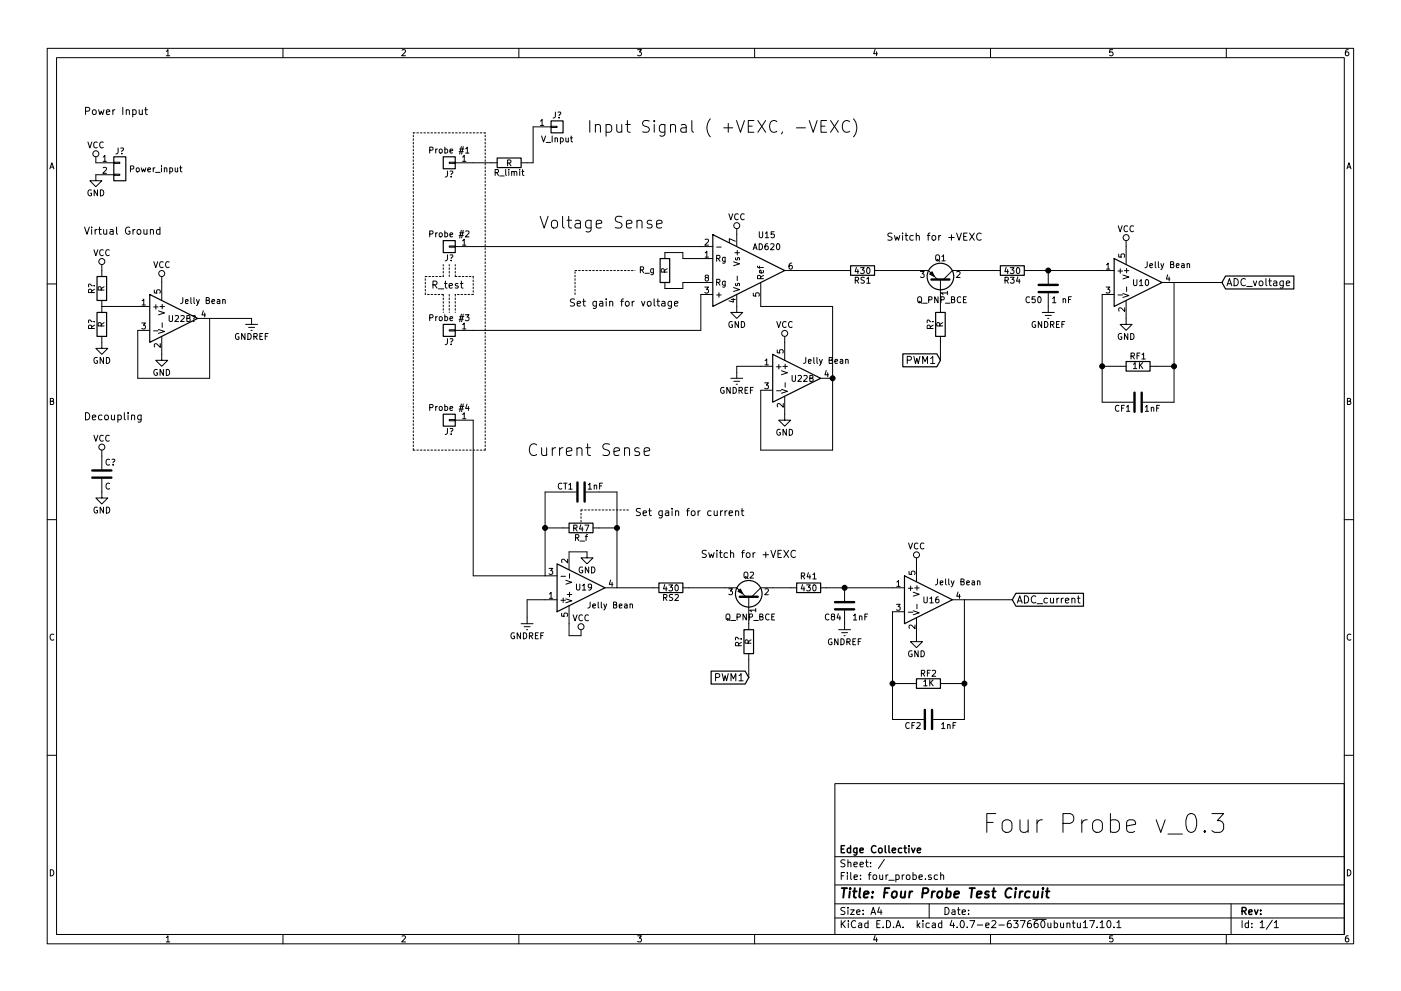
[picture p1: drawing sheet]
EESchema Schematic File Version 2
LIBS:power
LIBS:device
LIBS:switches
LIBS:relays
LIBS:motors
LIBS:transistors
LIBS:conn
LIBS:linear
LIBS:regul
LIBS:74xx
LIBS:cmos4000
LIBS:adc-dac
LIBS:memory
LIBS:xilinx
LIBS:microcontrollers
LIBS:dsp
LIBS:microchip
LIBS:analog_switches
LIBS:motorola
LIBS:texas
LIBS:intel
LIBS:audio
LIBS:interface
LIBS:digital-audio
LIBS:philips
LIBS:display
LIBS:cypress
LIBS:siliconi
LIBS:opto
LIBS:atmel
LIBS:contrib
LIBS:valves
LIBS:ad8534
LIBS:four_probe-cache
EELAYER 25 0
EELAYER END
$Descr A4 11693 8268
encoding utf-8
Sheet 1 1
Title "Four Probe Test Circuit"
Date ""
Rev ""
Comp "Edge Collective"
Comment1 ""
Comment2 ""
Comment3 ""
Comment4 ""
$EndDescr
$Comp
L VCC #PWR?
U 1 1
P 4850 5300
F 0 "#PWR?" H 4850 5150 50  0001 C CNN
F 1 "VCC" H 4850 5450 50  0000 C CNN
F 2 "" H 4850 5300 50  0001 C CNN
F 3 "" H 4850 5300 50  0001 C CNN
	1    4850 5300
	1    0    0    -1  
$EndComp
$Comp
L GND #PWR?
U 1 1
P 4900 4600
F 0 "#PWR?" H 4900 4350 50  0001 C CNN
F 1 "GND" H 4900 4450 50  0000 C CNN
F 2 "" H 4900 4600 50  0001 C CNN
F 3 "" H 4900 4600 50  0001 C CNN
	1    4900 4600
	1    0    0    -1  
$EndComp
$Comp
L R R_f
U 1 1
P 4850 4400
F 0 "R_f" V 4930 4400 50  0000 C CNN
F 1 "R47" V 4850 4400 50  0000 C CNN
F 2 "" V 4780 4400 50  0001 C CNN
F 3 "" H 4850 4400 50  0001 C CNN
	1    4850 4400
	0    1    1    0   
$EndComp
$Comp
L GNDREF #PWR?
U 1 1
P 4400 5150
F 0 "#PWR?" H 4400 4900 50  0001 C CNN
F 1 "GNDREF" H 4400 5000 50  0000 C CNN
F 2 "" H 4400 5150 50  0001 C CNN
F 3 "" H 4400 5150 50  0001 C CNN
	1    4400 5150
	1    0    0    -1  
$EndComp
$Comp
L Conn_01x01 J?
U 1 1
P 3750 3500
F 0 "J?" H 3750 3600 50  0000 C CNN
F 1 "Probe #4" H 3750 3400 50  0000 C CNN
F 2 "" H 3750 3500 50  0001 C CNN
F 3 "" H 3750 3500 50  0001 C CNN
	1    3750 3500
	-1   0    0    1   
$EndComp
$Comp
L Conn_01x01 J?
U 1 1
P 3750 2750
F 0 "J?" H 3750 2850 50  0000 C CNN
F 1 "Probe #3" H 3750 2650 50  0000 C CNN
F 2 "" H 3750 2750 50  0001 C CNN
F 3 "" H 3750 2750 50  0001 C CNN
	1    3750 2750
	-1   0    0    1   
$EndComp
$Comp
L Conn_01x01 J?
U 1 1
P 3750 2050
F 0 "J?" H 3750 2150 50  0000 C CNN
F 1 "Probe #2" H 3750 1950 50  0000 C CNN
F 2 "" H 3750 2050 50  0001 C CNN
F 3 "" H 3750 2050 50  0001 C CNN
	1    3750 2050
	-1   0    0    1   
$EndComp
$Comp
L Conn_01x01 J?
U 1 1
P 3750 1350
F 0 "J?" H 3750 1450 50  0000 C CNN
F 1 "Probe #1" H 3750 1250 50  0000 C CNN
F 2 "" H 3750 1350 50  0001 C CNN
F 3 "" H 3750 1350 50  0001 C CNN
	1    3750 1350
	-1   0    0    1   
$EndComp
$Comp
L R R_limit
U 1 1
P 4250 1350
F 0 "R_limit" V 4330 1350 50  0000 C CNN
F 1 "R" V 4250 1350 50  0000 C CNN
F 2 "" V 4180 1350 50  0001 C CNN
F 3 "" H 4250 1350 50  0001 C CNN
	1    4250 1350
	0    1    1    0   
$EndComp
$Comp
L Conn_01x01 J?
U 1 1
P 4650 1050
F 0 "J?" H 4650 1150 50  0000 C CNN
F 1 "V_Input" H 4650 950 50  0000 C CNN
F 2 "" H 4650 1050 50  0001 C CNN
F 3 "" H 4650 1050 50  0001 C CNN
	1    4650 1050
	1    0    0    -1  
$EndComp
$Comp
L C CT1
U 1 1
P 4850 4100
F 0 "CT1" V 4800 3900 50  0000 L CNN
F 1 "1nF" V 4800 4150 50  0000 L CNN
F 2 "" H 4888 3950 50  0001 C CNN
F 3 "" H 4850 4100 50  0001 C CNN
	1    4850 4100
	0    1    1    0   
$EndComp
$Comp
L VCC #PWR?
U 1 1
P 850 2250
F 0 "#PWR?" H 850 2100 50  0001 C CNN
F 1 "VCC" H 850 2400 50  0000 C CNN
F 2 "" H 850 2250 50  0001 C CNN
F 3 "" H 850 2250 50  0001 C CNN
	1    850  2250
	1    0    0    -1  
$EndComp
$Comp
L R R?
U 1 1
P 850 2400
F 0 "R?" V 930 2400 50  0000 C CNN
F 1 "R" V 850 2400 50  0000 C CNN
F 2 "" V 780 2400 50  0001 C CNN
F 3 "" H 850 2400 50  0001 C CNN
	1    850  2400
	-1   0    0    1   
$EndComp
$Comp
L R R?
U 1 1
P 850 2700
F 0 "R?" V 930 2700 50  0000 C CNN
F 1 "R" V 850 2700 50  0000 C CNN
F 2 "" V 780 2700 50  0001 C CNN
F 3 "" H 850 2700 50  0001 C CNN
	1    850  2700
	-1   0    0    1   
$EndComp
$Comp
L GND #PWR?
U 1 1
P 850 2850
F 0 "#PWR?" H 850 2600 50  0001 C CNN
F 1 "GND" H 850 2700 50  0000 C CNN
F 2 "" H 850 2850 50  0001 C CNN
F 3 "" H 850 2850 50  0001 C CNN
	1    850  2850
	1    0    0    -1  
$EndComp
$Comp
L Conn_01x02 J?
U 1 1
P 1000 1350
F 0 "J?" H 1000 1450 50  0000 C CNN
F 1 "Power_input" H 1300 1300 50  0000 C CNN
F 2 "" H 1000 1350 50  0001 C CNN
F 3 "" H 1000 1350 50  0001 C CNN
	1    1000 1350
	1    0    0    -1  
$EndComp
$Comp
L VCC #PWR?
U 1 1
P 800 1350
F 0 "#PWR?" H 800 1200 50  0001 C CNN
F 1 "VCC" H 800 1500 50  0000 C CNN
F 2 "" H 800 1350 50  0001 C CNN
F 3 "" H 800 1350 50  0001 C CNN
	1    800  1350
	1    0    0    -1  
$EndComp
$Comp
L GND #PWR?
U 1 1
P 800 1450
F 0 "#PWR?" H 800 1200 50  0001 C CNN
F 1 "GND" H 800 1300 50  0000 C CNN
F 2 "" H 800 1450 50  0001 C CNN
F 3 "" H 800 1450 50  0001 C CNN
	1    800  1450
	1    0    0    -1  
$EndComp
Text Notes 4500 1900 0    98   ~ 0
Voltage Sense\n
Text Notes 4900 1100 0    98   ~ 0
Input Signal ( +VEXC, -VEXC)
Text Notes 700  1950 0    60   ~ 0
Virtual Ground
Text Notes 8200 6950 0    157  ~ 0
Four Probe v_0.3
$Comp
L VCC #PWR?
U 1 1
P 850 3800
F 0 "#PWR?" H 850 3650 50  0001 C CNN
F 1 "VCC" H 850 3950 50  0000 C CNN
F 2 "" H 850 3800 50  0001 C CNN
F 3 "" H 850 3800 50  0001 C CNN
	1    850  3800
	1    0    0    -1  
$EndComp
$Comp
L GND #PWR?
U 1 1
P 850 4100
F 0 "#PWR?" H 850 3850 50  0001 C CNN
F 1 "GND" H 850 3950 50  0000 C CNN
F 2 "" H 850 4100 50  0001 C CNN
F 3 "" H 850 4100 50  0001 C CNN
	1    850  4100
	1    0    0    -1  
$EndComp
$Comp
L C C?
U 1 1
P 850 3950
F 0 "C?" H 875 4050 50  0000 L CNN
F 1 "C" H 875 3850 50  0000 L CNN
F 2 "" H 888 3800 50  0001 C CNN
F 3 "" H 850 3950 50  0001 C CNN
	1    850  3950
	1    0    0    -1  
$EndComp
Text Notes 700  3500 0    60   ~ 0
Decoupling
Text Notes 3600 2400 0    59   ~ 0
R_test
$Comp
L AD620 U15
U 1 1
P 6250 2250
F 0 "U15" H 6400 2550 50  0000 C CNN
F 1 "AD620" H 6400 2450 50  0000 C CNN
F 2 "" H 6250 2250 50  0001 C CNN
F 3 "" H 6250 2250 50  0001 C CNN
	1    6250 2250
	1    0    0    -1  
$EndComp
$Comp
L R R_g
U 1 1
P 5550 2250
F 0 "R_g" H 5700 2250 50  0000 C CNN
F 1 "R" V 5550 2250 50  0000 C CNN
F 2 "" V 5480 2250 50  0001 C CNN
F 3 "" H 5550 2250 50  0001 C CNN
	1    5550 2250
	-1   0    0    1   
$EndComp
$Comp
L VCC #PWR?
U 1 1
P 6150 1950
F 0 "#PWR?" H 6150 1800 50  0001 C CNN
F 1 "VCC" H 6150 2100 50  0000 C CNN
F 2 "" H 6150 1950 50  0001 C CNN
F 3 "" H 6150 1950 50  0001 C CNN
	1    6150 1950
	1    0    0    -1  
$EndComp
$Comp
L LM321 U19
U 1 1
P 4850 4900
F 0 "U19" H 4800 4900 50  0000 L CNN
F 1 "Jelly Bean" H 4900 5050 50  0000 L CNN
F 2 "TO_SOT_Packages_SMD:SOT-23-5" H 4850 4900 50  0001 C CNN
F 3 "" H 4850 4900 50  0001 C CNN
	1    4850 4900
	1    0    0    1   
$EndComp
$Comp
L LM321 U22B
U 1 1
P 6650 3150
F 0 "U22B" H 6600 3150 50  0000 L CNN
F 1 "Jelly Bean" H 6700 3300 50  0000 L CNN
F 2 "TO_SOT_Packages_SMD:SOT-23-5" H 6650 3150 50  0001 C CNN
F 3 "" H 6650 3150 50  0001 C CNN
	1    6650 3150
	1    0    0    -1  
$EndComp
$Comp
L R RS1
U 1 1
P 7200 2250
F 0 "RS1" V 7280 2250 50  0000 C CNN
F 1 "430" V 7200 2250 50  0000 C CNN
F 2 "" V 7130 2250 50  0001 C CNN
F 3 "" H 7200 2250 50  0001 C CNN
	1    7200 2250
	0    1    1    0   
$EndComp
$Comp
L GNDREF #PWR?
U 1 1
P 6150 3100
F 0 "#PWR?" H 6150 2850 50  0001 C CNN
F 1 "GNDREF" H 6150 2950 50  0000 C CNN
F 2 "" H 6150 3100 50  0001 C CNN
F 3 "" H 6150 3100 50  0001 C CNN
	1    6150 3100
	1    0    0    -1  
$EndComp
$Comp
L GND #PWR?
U 1 1
P 6550 3450
F 0 "#PWR?" H 6550 3200 50  0001 C CNN
F 1 "GND" H 6550 3300 50  0000 C CNN
F 2 "" H 6550 3450 50  0001 C CNN
F 3 "" H 6550 3450 50  0001 C CNN
	1    6550 3450
	1    0    0    -1  
$EndComp
$Comp
L VCC #PWR?
U 1 1
P 6550 2850
F 0 "#PWR?" H 6550 2700 50  0001 C CNN
F 1 "VCC" H 6550 3000 50  0000 C CNN
F 2 "" H 6550 2850 50  0001 C CNN
F 3 "" H 6550 2850 50  0001 C CNN
	1    6550 2850
	1    0    0    -1  
$EndComp
$Comp
L GND #PWR?
U 1 1
P 6150 2550
F 0 "#PWR?" H 6150 2300 50  0001 C CNN
F 1 "GND" H 6150 2400 50  0000 C CNN
F 2 "" H 6150 2550 50  0001 C CNN
F 3 "" H 6150 2550 50  0001 C CNN
	1    6150 2550
	1    0    0    -1  
$EndComp
Text Notes 4400 3800 0    98   ~ 0
Current Sense
Text Notes 4750 2550 0    60   ~ 0
Set gain for voltage
Text Notes 5300 4300 0    60   ~ 0
Set gain for current
$Comp
L R RS2
U 1 1
P 5600 4900
F 0 "RS2" V 5680 4900 50  0000 C CNN
F 1 "430" V 5600 4900 50  0000 C CNN
F 2 "" V 5530 4900 50  0001 C CNN
F 3 "" H 5600 4900 50  0001 C CNN
	1    5600 4900
	0    1    1    0   
$EndComp
$Comp
L Q_PNP_BCE Q2
U 1 1
P 6250 5000
F 0 "Q2" V 6450 4950 50  0000 L CNN
F 1 "Q_PNP_BCE" V 6100 4800 50  0000 L CNN
F 2 "" H 6450 5100 50  0001 C CNN
F 3 "" H 6250 5000 50  0001 C CNN
	1    6250 5000
	0    1    -1   0   
$EndComp
$Comp
L R R41
U 1 1
P 6750 4900
F 0 "R41" V 6650 4900 50  0000 C CNN
F 1 "430" V 6750 4900 50  0000 C CNN
F 2 "" V 6680 4900 50  0001 C CNN
F 3 "" H 6750 4900 50  0001 C CNN
	1    6750 4900
	0    1    1    0   
$EndComp
$Comp
L Q_PNP_BCE Q1
U 1 1
P 7850 2350
F 0 "Q1" V 8050 2300 50  0000 L CNN
F 1 "Q_PNP_BCE" V 7700 2150 50  0000 L CNN
F 2 "" H 8050 2450 50  0001 C CNN
F 3 "" H 7850 2350 50  0001 C CNN
	1    7850 2350
	0    1    -1   0   
$EndComp
Text Notes 5850 4650 0    60   ~ 0
Switch for +VEXC
$Comp
L R R?
U 1 1
P 6250 5350
F 0 "R?" V 6330 5350 50  0000 C CNN
F 1 "R" V 6250 5350 50  0000 C CNN
F 2 "" V 6180 5350 50  0001 C CNN
F 3 "" H 6250 5350 50  0001 C CNN
	1    6250 5350
	-1   0    0    1   
$EndComp
Text GLabel 6250 5650 0    60   Input ~ 0
PWM1
$Comp
L R R?
U 1 1
P 7850 2700
F 0 "R?" V 7930 2700 50  0000 C CNN
F 1 "R" V 7850 2700 50  0000 C CNN
F 2 "" V 7780 2700 50  0001 C CNN
F 3 "" H 7850 2700 50  0001 C CNN
	1    7850 2700
	-1   0    0    1   
$EndComp
$Comp
L R R34
U 1 1
P 8450 2250
F 0 "R34" V 8530 2250 50  0000 C CNN
F 1 "430" V 8450 2250 50  0000 C CNN
F 2 "" V 8380 2250 50  0001 C CNN
F 3 "" H 8450 2250 50  0001 C CNN
	1    8450 2250
	0    1    1    0   
$EndComp
Text Notes 7400 2000 0    60   ~ 0
Switch for +VEXC
$Comp
L LM321 U10
U 1 1
P 9500 2350
F 0 "U10" H 9450 2350 50  0000 L CNN
F 1 "Jelly Bean" H 9550 2500 50  0000 L CNN
F 2 "TO_SOT_Packages_SMD:SOT-23-5" H 9500 2350 50  0001 C CNN
F 3 "" H 9500 2350 50  0001 C CNN
	1    9500 2350
	1    0    0    -1  
$EndComp
$Comp
L GND #PWR?
U 1 1
P 9400 2650
F 0 "#PWR?" H 9400 2400 50  0001 C CNN
F 1 "GND" H 9400 2500 50  0000 C CNN
F 2 "" H 9400 2650 50  0001 C CNN
F 3 "" H 9400 2650 50  0001 C CNN
	1    9400 2650
	1    0    0    -1  
$EndComp
$Comp
L VCC #PWR?
U 1 1
P 9400 2050
F 0 "#PWR?" H 9400 1900 50  0001 C CNN
F 1 "VCC" H 9400 2200 50  0000 C CNN
F 2 "" H 9400 2050 50  0001 C CNN
F 3 "" H 9400 2050 50  0001 C CNN
	1    9400 2050
	1    0    0    -1  
$EndComp
$Comp
L R RF1
U 1 1
P 9500 3050
F 0 "RF1" V 9580 3050 50  0000 C CNN
F 1 "1K" V 9500 3050 50  0000 C CNN
F 2 "" V 9430 3050 50  0001 C CNN
F 3 "" H 9500 3050 50  0001 C CNN
	1    9500 3050
	0    -1   -1   0   
$EndComp
$Comp
L C CF1
U 1 1
P 9500 3350
F 0 "CF1" V 9550 3150 50  0000 L CNN
F 1 "1nF" V 9550 3400 50  0000 L CNN
F 2 "" H 9538 3200 50  0001 C CNN
F 3 "" H 9500 3350 50  0001 C CNN
	1    9500 3350
	0    1    1    0   
$EndComp
Text GLabel 10200 2350 2    60   Input ~ 0
ADC_voltage
$Comp
L LM321 U16
U 1 1
P 7750 5000
F 0 "U16" H 7700 5000 50  0000 L CNN
F 1 "Jelly Bean" H 7800 5150 50  0000 L CNN
F 2 "TO_SOT_Packages_SMD:SOT-23-5" H 7750 5000 50  0001 C CNN
F 3 "" H 7750 5000 50  0001 C CNN
	1    7750 5000
	1    0    0    -1  
$EndComp
$Comp
L GND #PWR?
U 1 1
P 7650 5300
F 0 "#PWR?" H 7650 5050 50  0001 C CNN
F 1 "GND" H 7650 5150 50  0000 C CNN
F 2 "" H 7650 5300 50  0001 C CNN
F 3 "" H 7650 5300 50  0001 C CNN
	1    7650 5300
	1    0    0    -1  
$EndComp
$Comp
L VCC #PWR?
U 1 1
P 7650 4700
F 0 "#PWR?" H 7650 4550 50  0001 C CNN
F 1 "VCC" H 7650 4850 50  0000 C CNN
F 2 "" H 7650 4700 50  0001 C CNN
F 3 "" H 7650 4700 50  0001 C CNN
	1    7650 4700
	1    0    0    -1  
$EndComp
$Comp
L R RF2
U 1 1
P 7750 5700
F 0 "RF2" V 7830 5700 50  0000 C CNN
F 1 "1K" V 7750 5700 50  0000 C CNN
F 2 "" V 7680 5700 50  0001 C CNN
F 3 "" H 7750 5700 50  0001 C CNN
	1    7750 5700
	0    -1   -1   0   
$EndComp
Text GLabel 8450 5000 2    60   Input ~ 0
ADC_current
Text GLabel 7850 3000 0    60   Input ~ 0
PWM1
$Comp
L C C50
U 1 1
P 8750 2400
F 0 "C50" H 8800 2500 50  0000 L CNN
F 1 "1 nF" H 8550 2500 50  0000 L CNN
F 2 "" H 8788 2250 50  0001 C CNN
F 3 "" H 8750 2400 50  0001 C CNN
	1    8750 2400
	-1   0    0    1   
$EndComp
$Comp
L GNDREF #PWR?
U 1 1
P 8750 2550
F 0 "#PWR?" H 8750 2300 50  0001 C CNN
F 1 "GNDREF" H 8750 2400 50  0000 C CNN
F 2 "" H 8750 2550 50  0001 C CNN
F 3 "" H 8750 2550 50  0001 C CNN
	1    8750 2550
	1    0    0    -1  
$EndComp
$Comp
L C C84
U 1 1
P 7050 5050
F 0 "C84" H 7075 5150 50  0000 L CNN
F 1 "1nF" H 6850 5150 50  0000 L CNN
F 2 "" H 7088 4900 50  0001 C CNN
F 3 "" H 7050 5050 50  0001 C CNN
	1    7050 5050
	-1   0    0    1   
$EndComp
$Comp
L GNDREF #PWR?
U 1 1
P 7050 5200
F 0 "#PWR?" H 7050 4950 50  0001 C CNN
F 1 "GNDREF" H 7050 5050 50  0000 C CNN
F 2 "" H 7050 5200 50  0001 C CNN
F 3 "" H 7050 5200 50  0001 C CNN
	1    7050 5200
	1    0    0    -1  
$EndComp
Wire Wire Line
	4750 5200 4750 5300
Wire Wire Line
	4750 5300 4850 5300
Wire Wire Line
	4750 4600 4900 4600
Wire Wire Line
	4550 4100 4550 4800
Wire Wire Line
	5150 4100 5150 4900
Wire Wire Line
	4550 5000 4400 5000
Wire Wire Line
	3950 2050 5850 2050
Wire Wire Line
	4400 5000 4400 5150
Wire Notes Line
	3450 1100 4050 1100
Wire Notes Line
	3450 3750 4050 3750
Wire Notes Line
	4050 3750 4050 1100
Wire Notes Line
	3450 3750 3450 1100
Wire Wire Line
	3950 1350 4100 1350
Wire Wire Line
	4400 1350 4450 1350
Wire Notes Line
	3700 2300 3700 2200
Wire Notes Line
	3750 2300 3750 2200
Wire Notes Line
	3800 2300 3800 2200
Wire Notes Line
	3700 2450 3700 2600
Wire Notes Line
	3750 2450 3750 2600
Wire Notes Line
	3800 2450 3800 2600
Wire Notes Line
	3700 2450 3550 2450
Wire Notes Line
	3550 2450 3550 2300
Wire Notes Line
	3550 2300 3700 2300
Wire Notes Line
	3800 2300 3950 2300
Wire Notes Line
	3950 2300 3950 2450
Wire Notes Line
	3950 2450 3800 2450
Wire Wire Line
	4550 4100 4700 4100
Wire Wire Line
	5000 4100 5150 4100
Wire Wire Line
	5000 4400 5150 4400
Connection ~ 5150 4400
Wire Wire Line
	4700 4400 4550 4400
Connection ~ 4550 4400
Wire Wire Line
	5550 2100 5700 2100
Wire Wire Line
	5700 2100 5700 2150
Wire Wire Line
	5700 2150 5850 2150
Wire Wire Line
	5550 2400 5700 2400
Wire Wire Line
	5700 2400 5700 2350
Wire Wire Line
	5700 2350 5850 2350
Wire Wire Line
	6350 3250 6350 3750
Wire Wire Line
	6350 3750 6950 3750
Connection ~ 6950 3150
Wire Wire Line
	6350 3050 6150 3050
Wire Wire Line
	6150 3050 6150 3100
Wire Wire Line
	6950 3750 6950 2550
Wire Wire Line
	6950 2550 6350 2550
Wire Wire Line
	4550 4800 3950 4800
Wire Wire Line
	3950 4800 3950 3500
Wire Wire Line
	3950 2750 5850 2750
Wire Wire Line
	5850 2750 5850 2450
Wire Notes Line
	4850 4350 4850 4250
Wire Notes Line
	4800 2450 4800 2250
Wire Notes Line
	4800 2250 5300 2250
Wire Wire Line
	5150 4900 5450 4900
Wire Wire Line
	5750 4900 6050 4900
Wire Wire Line
	6450 4900 6600 4900
Wire Wire Line
	6650 2250 7050 2250
Wire Wire Line
	7350 2250 7650 2250
Wire Notes Line
	4850 4250 5250 4250
Wire Wire Line
	6250 5500 6250 5650
Wire Wire Line
	8050 2250 8300 2250
Wire Wire Line
	8600 2250 9200 2250
Wire Wire Line
	9200 2450 9200 3350
Wire Wire Line
	9800 2350 9800 3350
Wire Wire Line
	9200 3350 9350 3350
Wire Wire Line
	9200 3050 9350 3050
Connection ~ 9200 3050
Wire Wire Line
	9800 3050 9650 3050
Wire Wire Line
	9800 3350 9650 3350
Connection ~ 9800 3050
Wire Wire Line
	9800 2350 10200 2350
Wire Wire Line
	6900 4900 7450 4900
Wire Wire Line
	7450 5100 7450 6000
Wire Wire Line
	8050 5000 8050 6000
Wire Wire Line
	7450 6000 7600 6000
Wire Wire Line
	7450 5700 7600 5700
Connection ~ 7450 5700
Wire Wire Line
	8050 5700 7900 5700
Wire Wire Line
	8050 6000 7900 6000
Connection ~ 8050 5700
Wire Wire Line
	8050 5000 8450 5000
Wire Wire Line
	7850 2850 7850 3000
Connection ~ 8750 2250
Connection ~ 7050 4900
$Comp
L C CF2
U 1 1
P 7750 6000
F 0 "CF2" V 7800 5800 50  0000 L CNN
F 1 "1nF" V 7800 6100 50  0000 L CNN
F 2 "" H 7788 5850 50  0001 C CNN
F 3 "" H 7750 6000 50  0001 C CNN
	1    7750 6000
	0    1    1    0   
$EndComp
Wire Wire Line
	4450 1350 4450 1050
$Comp
L LM321 U22B?
U 1 1
P 1450 2650
F 0 "U22B?" H 1400 2650 50  0000 L CNN
F 1 "Jelly Bean" H 1500 2800 50  0000 L CNN
F 2 "TO_SOT_Packages_SMD:SOT-23-5" H 1450 2650 50  0001 C CNN
F 3 "" H 1450 2650 50  0001 C CNN
	1    1450 2650
	1    0    0    -1  
$EndComp
$Comp
L GND #PWR?
U 1 1
P 1350 2950
F 0 "#PWR?" H 1350 2700 50  0001 C CNN
F 1 "GND" H 1350 2800 50  0000 C CNN
F 2 "" H 1350 2950 50  0001 C CNN
F 3 "" H 1350 2950 50  0001 C CNN
	1    1350 2950
	1    0    0    -1  
$EndComp
$Comp
L VCC #PWR?
U 1 1
P 1350 2350
F 0 "#PWR?" H 1350 2200 50  0001 C CNN
F 1 "VCC" H 1350 2500 50  0000 C CNN
F 2 "" H 1350 2350 50  0001 C CNN
F 3 "" H 1350 2350 50  0001 C CNN
	1    1350 2350
	1    0    0    -1  
$EndComp
Wire Wire Line
	850  2550 1150 2550
Wire Wire Line
	1150 2750 1150 3150
Wire Wire Line
	1150 3150 1750 3150
Wire Wire Line
	1750 3150 1750 2650
$Comp
L GNDREF #PWR?
U 1 1
P 2100 2650
F 0 "#PWR?" H 2100 2400 50  0001 C CNN
F 1 "GNDREF" H 2100 2500 50  0000 C CNN
F 2 "" H 2100 2650 50  0001 C CNN
F 3 "" H 2100 2650 50  0001 C CNN
	1    2100 2650
	1    0    0    -1  
$EndComp
Wire Wire Line
	1750 2650 2100 2650
Text Notes 700  950  0    60   ~ 0
Power Input
$EndSCHEMATC
